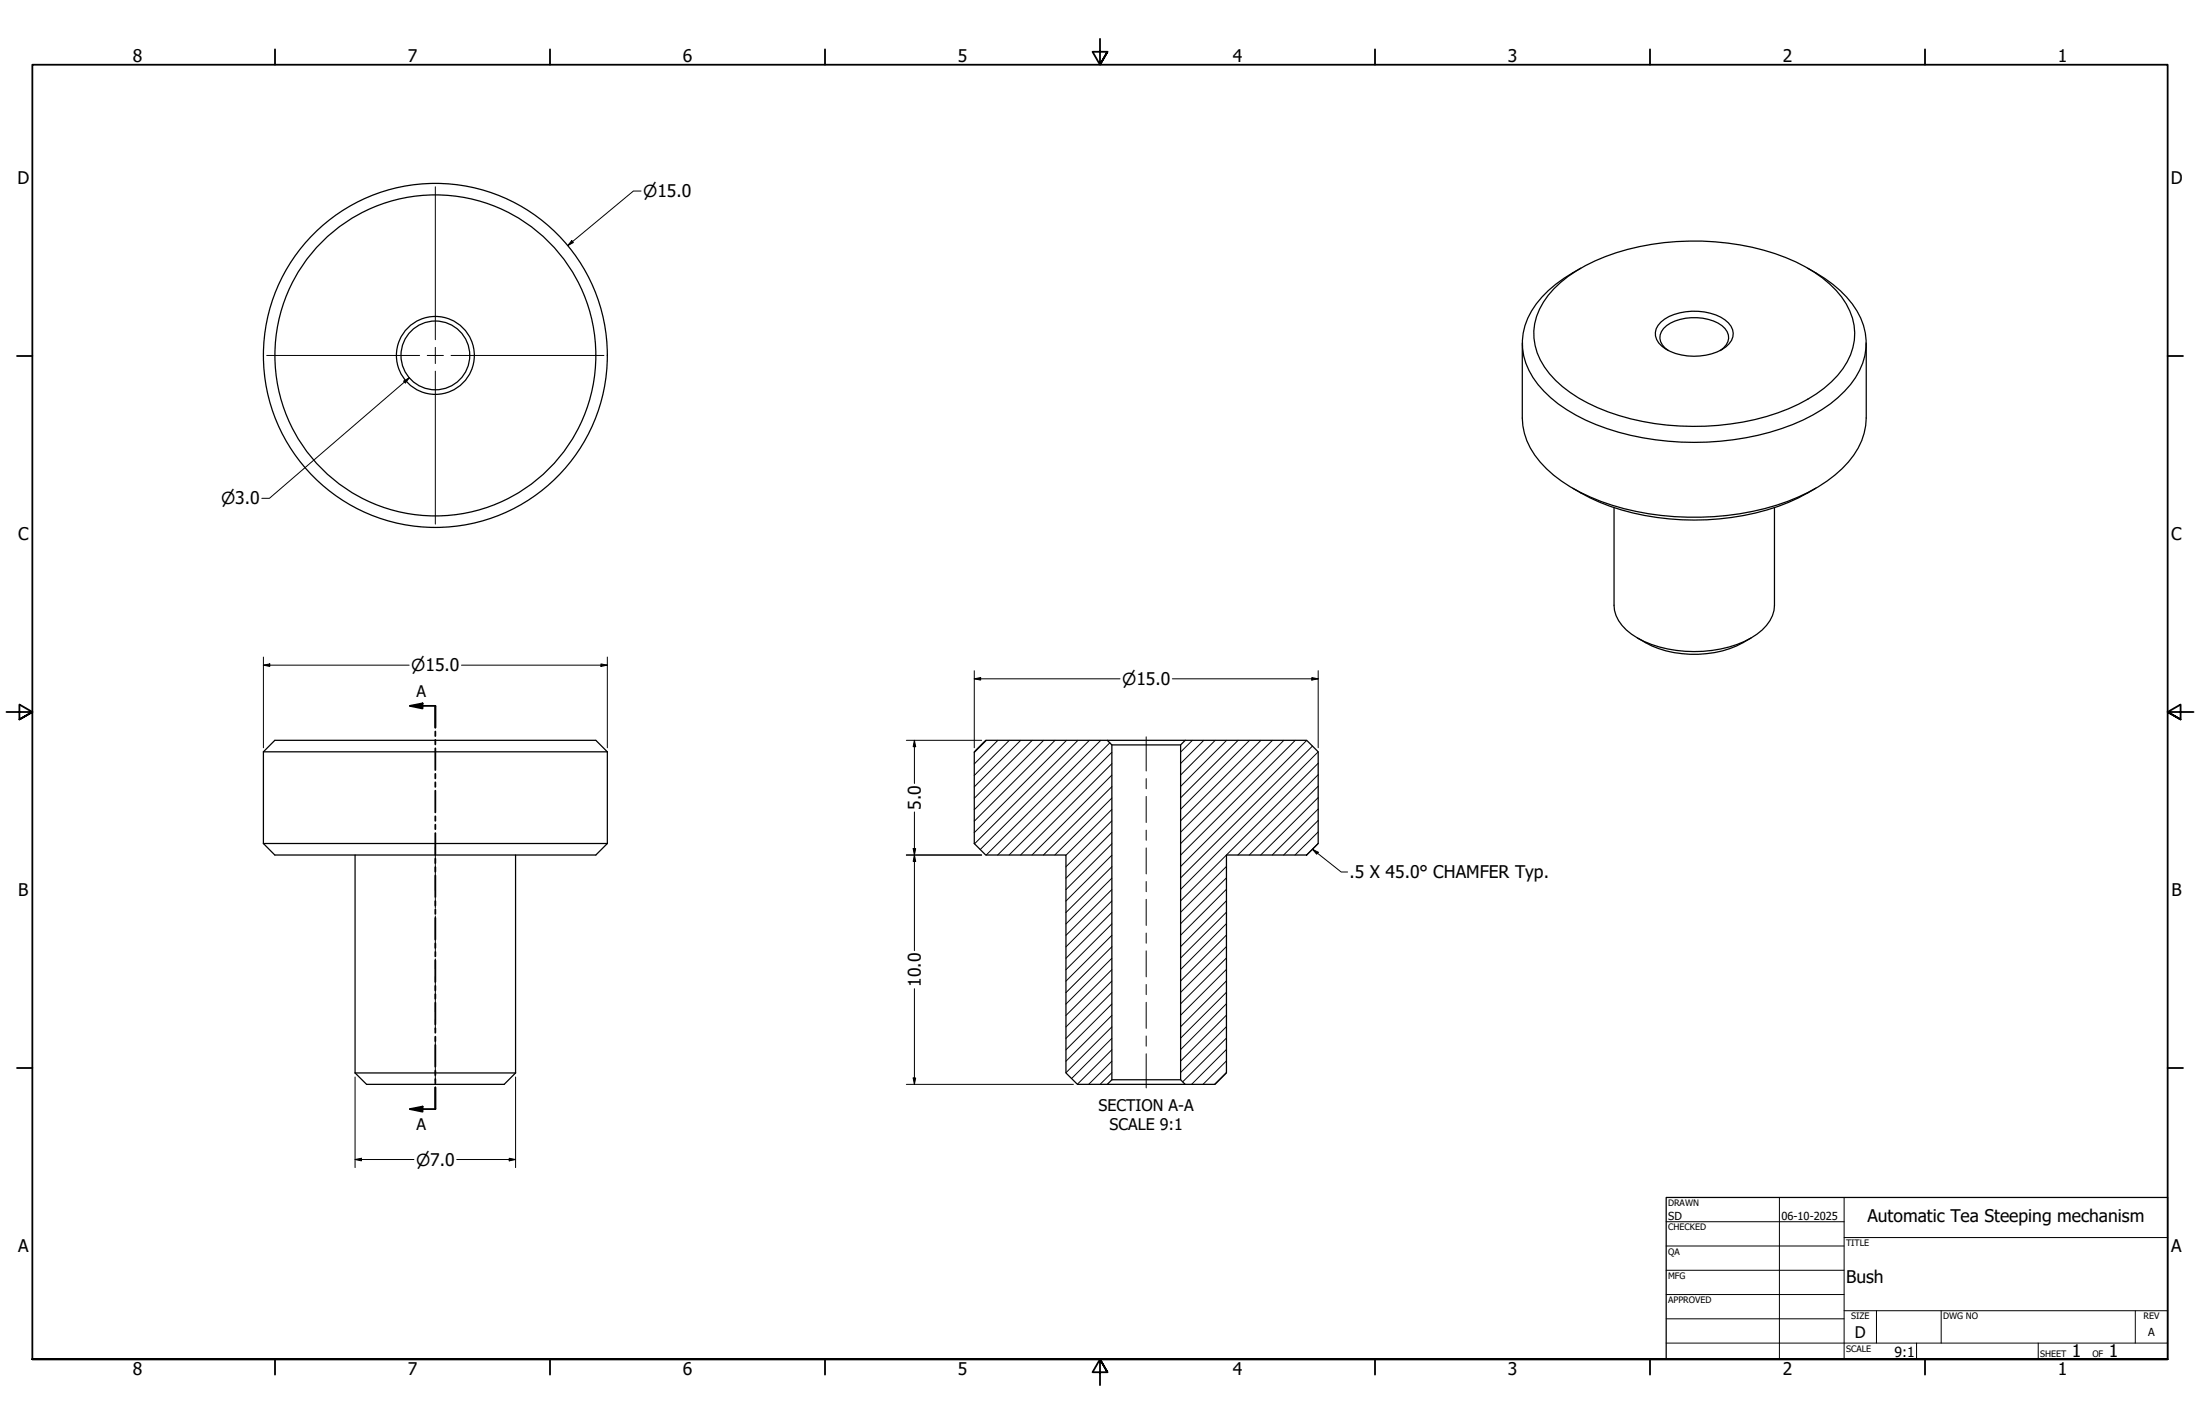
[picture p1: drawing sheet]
<svg xmlns="http://www.w3.org/2000/svg" width="864mm" height="559mm" viewBox="0 0 864 559" stroke-linecap="round" stroke-linejoin="round" font-family="sans-serif">
<!-- layer: Hatch (ANSI) -->
<g fill="none" stroke="#000" stroke-width=".39">
<path d="M387.2 290.5l-4.8 4.8M391.7 290.5l-9.3 9.3M396.2 290.5l-13.8 13.8M400.7 290.5l-18.3 18.3M405.2 290.5l-22.8 22.8M409.7 290.5l-27.3 27.2M414.2 290.5l-31.8 31.8M418.7 290.5l-36.3 36.2M423.2 290.5l-40.6 40.6M427.6 290.5l-42.8 42.9M432.1 290.5l-45 45M435.6 291.5l-44 44"/>
<path d="M436.5 299.7l-35.9 35.8M436.5 295.2l-40.4 40.3M468.1 290.5l-4.7 4.6M472.5 290.5l-9.1 9.1M477 290.5l-13.6 13.6M481.5 290.5l-18.1 18.1M486 290.5l-22.6 22.6M490.5 290.5l-27.1 27.1M495 290.5l-31.6 31.6M499.5 290.5l-36.1 36.1M504 290.5l-40.6 40.5M508.5 290.5l-45.1 45.1"/>
<path d="M512.9 290.5l-49.5 49.5M515.2 292.8l-51.8 51.7M517.5 295l-54.1 54M517.5 299.5l-54.1 54M436.5 317.6l-18.1 18M436.5 313.2l-22.4 22.3M436.5 308.7l-26.9 26.8M436.5 304.2l-31.4 31.3M517.5 317.5l-18.1 18M517.5 313l-22.6 22.5M517.5 308.5l-27.1 27M517.5 304l-31.6 31.5"/>
<path d="M436.5 335.6l-18.1 18M436.5 331.1l-18.1 18M436.5 326.6l-18.1 18M436.5 322.1l-18.1 18M517.5 330.9l-4.6 4.6M517.5 321.9l-13.6 13.6M517.5 326.5l-9.1 9M436.5 358.1l-18.1 18M436.5 353.6l-18.1 18M436.5 349.1l-18.1 18M436.5 344.6l-18.1 18M436.5 340.1l-18.1 18"/>
<path d="M481.4 358l-18 18M481.4 353.5l-18 18M481.4 349l-18 18M481.4 344.5l-18 18M481.4 340l-18 18M436.5 376l-18.1 18M436.5 371.5l-18.1 18M436.5 367l-18.1 18M436.5 362.5l-18.1 18M481.4 371.4l-18 18M481.4 366.9l-18 18.1M481.4 362.4l-18 18"/>
<path d="M481.4 375.9l-18 18M436.5 398.5l-18.1 18M436.5 394l-18.1 18M436.5 389.5l-18.1 18M436.5 385l-18.1 18M436.5 380.5l-18.1 18M481.4 398.4l-18 18M481.4 393.9l-18 18M481.4 389.4l-18 18M481.4 384.9l-18 18M481.4 380.4l-18 18M436.5 416.4l-9.1 9.1"/>
<path d="M436.5 411.9l-13.6 13.6M436.5 407.5l-15.8 15.7M436.5 402.9l-18.1 18.1M481.4 416.3l-9.2 9.2M481.4 411.8l-13.7 13.7M481.4 407.4l-17.1 17.1M481.4 402.9l-18 18M436.5 420.9l-4.7 4.6M481.4 420.8l-4.7 4.7"/>
</g>
<!-- layer: Visible (ANSI) -->
<g fill="none" stroke="#000" stroke-width=".49">
<path d="M610 113.3a62.3 62.3 0 0 1 29-15.4 102.2 102.2 0 0 1 66 4.9 41.6 41.6 0 0 1 21.1 19.2 22.8 22.8 0 0 1-4.8 25.4 59.3 59.3 0 0 1-27.8 16 102.9 102.9 0 0 1-66.4-3.4 44.1 44.1 0 0 1-22.4-18.7 22.5 22.5 0 0 1 3-25.4zM620.5 105.2a49.1 49.1 0 0 0-19.3 16.8 24.3 24.3 0 0 0 2.5 28.9 58.3 58.3 0 0 0 27.1 17.3 109.3 109.3 0 0 0 76.9-3.3 45.9 45.9 0 0 0 22.3-19.6 24.7 24.7 0 0 0-5.1-28.7 54.1 54.1 0 0 0-15.3-11.4M597.6 134.6v29.4a29.5 29.5 0 0 0 12.2 22.4 82 82 0 0 0 42.4 15.9 104.9 104.9 0 0 0 57.8-9.2 42.4 42.4 0 0 0 20.8-20.2l1.6-5.9 .2-3v-29.4M652 126.4a21.8 21.8 0 0 1 19.3-3.5 11.7 11.7 0 0 1 8.8 6.5 6.8 6.8 0 0 1-4.2 7.8 22.9 22.9 0 0 1-23.6-1.4 5.9 5.9 0 0 1-.3-9.4zM654.9 137.6a5.5 5.5 0 0 1-.7-9.8 20.3 20.3 0 0 1 21.7 0 5.5 5.5 0 0 1-.7 9.8M617.4 191.6a93 93 0 0 0 57.5 12 86.3 86.3 0 0 0 37.9-12M633.6 199.2v38.3a14.4 14.4 0 0 0 6.8 11.3 47 47 0 0 0 35.1 5.9 32.1 32.1 0 0 0 18-9.3 12.2 12.2 0 0 0 3.1-7.9v-38.3M642.8 250.4a41.9 41.9 0 0 0 44.6 0M103.4 295l4.5-4.5h126l4.5 4.5M103.4 295h135M103.4 295v36M238.4 295v36"/>
<path d="M386.9 290.5h47.8l1.8 1.8v131.4l-1.8 1.8h-11.8l-4.5-4.5v-85.5h-31.5l-4.5-4.5v-36zM434.7 290.5h30.5M436.5 292.3h26.9M463.4 292.3l1.8-1.8h47.7l4.6 4.5v36l-4.6 4.5h-31.5v85.5l-4.4 4.5h-11.8l-1.8-1.8zM103.4 331h135M103.4 331l4.5 4.5h126l4.5-4.5M139.4 335.5v85.5M202.4 335.5v85.5M139.4 421l4.5 4.5h54l4.5-4.5M139.4 421h63M434.7 425.5h30.5M436.5 423.7h26.9"/>
<circle cx="170.9" cy="139.5" r="67.5"/>
<circle cx="170.9" cy="139.5" r="63"/>
<circle cx="170.9" cy="139.5" r="15.3"/>
<circle cx="170.9" cy="139.5" r="13.5"/>
</g>
<!-- layer: Section Line (ANSI) -->
<g fill="none" stroke="#000" stroke-width=".71">
<path d="M160.9 277l5-1v2zM160.9 277h10v8.5M170.9 287.1v1.8M170.9 290.3v1.8M170.9 293.7v8.5M170.9 303.7v1.8M170.9 307v1.8M170.9 310.3v8.5M170.9 320.3v1.8M170.9 323.6v1.8M170.9 326.9v8.6M170.9 336.9v1.8"/>
<path d="M170.9 340.3v1.8M170.9 343.5v8.6M170.9 353.6v1.8M170.9 356.9v1.8M170.9 360.2v8.5M170.9 370.2v1.8M170.9 373.5v1.8M170.9 376.8v8.5M170.9 386.9v1.8M170.9 390.1v1.8M170.9 393.5v8.5M170.9 403.5v1.8"/>
<path d="M170.9 406.8v1.8M170.9 410.1v8.5M160.9 435.2l5-1v2zM170.9 420.1v1.8M170.9 423.4v1.8M170.9 426.7v8.5h-10"/>
</g>
<g fill="#000">
<path d="M160.9 277l5-1v2z" fill-rule="evenodd"/>
<path d="M160.9 435.2l5-1v2z" fill-rule="evenodd"/>
</g>
<!-- layer: Border (ANSI) -->
<g fill="none" stroke="#000" stroke-width=".71">
<path d="M107.9 19.4v6M215.9 19.4v6M323.8 19.4v6M431.8 15.2v10.2l-2.9-5.1h5.8l-2.9 5.1 2.9-5.1M539.8 19.4v6M647.7 19.4v6M755.6 19.4v6M6.7 139.7h6M850.9 139.7h6M2.5 279.4h10.2l-5.1-2.9v5.8l5.1-2.9-5.1 2.9M861.1 279.4h-10.2l5.1-2.9v5.8l-5.1-2.9 5.1 2.9M6.7 419.1h6"/>
<path d="M850.9 419.1h6M12.7 533.4v-508h838.2v508h-838.2h838.2M107.9 533.4v6M215.9 533.4v6M323.8 533.4v6M434.7 538.5l-2.9-5.1 2.9 5.1h-5.8l2.9-5.1v10.2M539.8 533.4v6M647.7 533.4v6M755.6 533.4v6"/>
</g>
<!-- layer: Title (ANSI) -->
<g fill="none" stroke="#000" stroke-width=".39">
<path d="M654 479.4h69.9M698.5 469.9v63.5M723.9 469.9v63.5M654 488.9h69.9M654 498.5h69.9M723.9 485.6h127M654 508h69.9M654 517.5h69.9M723.9 514.3h127M736.6 514.3v12.7M762 514.3v12.7M838.2 514.3v12.7"/>
<path d="M654 527h196.9M752.3 527v6.4M800.1 527v6.4"/>
</g>
<path d="M654 469.9h196.9v63.5h-196.9z" fill="none" stroke="#000" stroke-width=".49"/>
<!-- layer: Dimension (ANSI) -->
<g fill="none" stroke="#000" stroke-width=".39">
<path d="M251.6 75h-3l-25.8 21.4M224.4 94.4l.7 .8-2.3 1.2zM158.4 149.5l2.3-1.2-1.6 2zM160.7 148.3l-54.9 47.2h-3M103.4 257.8v35.6M238.4 257.8v35.6M103.4 261l2.5-.5v1zM103.4 261h57.2M181.2 261h57.2M235.9 260.5l2.5 .5-2.5 .5zM382.4 266.4l2.6-.5v1zM382.4 266.4h57.3"/>
<path d="M382.4 263.2v30.2M460.2 266.4h57.3M514.9 265.9l2.6 .5-2.6 .5zM517.5 263.2v30.2M355.8 290.5h29.5M359 290.5l.4 2.5h-.9zM359 290.5v16.9M359 318.6v54.5M355.8 335.5h29.5M358.5 333h.9l-.4 2.5zM359 335.5l.4 2.5h-.9zM359 388v37.5"/>
<path d="M139.4 422.6v35.6M202.4 422.6v35.6M355.8 425.5h65.6M358.5 423h.9l-.4 2.5zM139.4 455l2.5-.5v1zM139.4 455h23.1M179.3 455h23.1M199.9 454.5l2.5 .5-2.5 .5z"/>
</g>
<g fill="#000">
<path d="M224.4 94.4l.7 .8-2.3 1.2z" fill-rule="evenodd"/>
<path d="M158.4 149.5l2.3-1.2-1.6 2z" fill-rule="evenodd"/>
<path d="M103.4 261l2.5-.5v1z" fill-rule="evenodd"/>
<path d="M235.9 260.5l2.5 .5-2.5 .5z" fill-rule="evenodd"/>
<path d="M382.4 266.4l2.6-.5v1z" fill-rule="evenodd"/>
<path d="M514.9 265.9l2.6 .5-2.6 .5z" fill-rule="evenodd"/>
<path d="M359 290.5l.4 2.5h-.9z" fill-rule="evenodd"/>
<path d="M358.5 333h.9l-.4 2.5z" fill-rule="evenodd"/>
<path d="M359 335.5l.4 2.5h-.9z" fill-rule="evenodd"/>
<path d="M358.5 423h.9l-.4 2.5z" fill-rule="evenodd"/>
<path d="M139.4 455l2.5-.5v1z" fill-rule="evenodd"/>
<path d="M199.9 454.5l2.5 .5-2.5 .5z" fill-rule="evenodd"/>
</g>
<!-- layer: Centerline (ANSI) -->
<g fill="none" stroke="#000" stroke-width=".39">
<path d="M449.9 289.1v13.4M449.9 305.5v4M449.9 312.5v10.3M170.9 332.4v17M449.9 325.8v3.9M449.9 332.7v10.2M170.9 352.4v4M170.9 359.4v13.9M449.9 345.9v4M449.9 352.9v10.2M170.9 376.3v4M449.9 366.1v4"/>
<path d="M449.9 373.1v10.2M170.9 383.3v13.9M449.9 386.3v4M449.9 393.3v10.2M170.9 400.2v3.9M170.9 407.1v17.1M449.9 406.5v4M449.9 413.5v13.4"/>
</g>
<!-- layer: Center Mark (ANSI) -->
<path d="M170.9 73.3v60M104.7 139.5h60M167.7 139.5h6.4M170.9 136.3v6.4M177.1 139.5h60M170.9 145.7v60" fill="none" stroke="#000" stroke-width=".39"/>
<!-- layer: Symbol (ANSI) -->
<path d="M515.2 333.3l2.3 1.1-.6 .8zM515.2 333.3l11.3 8.9h2.5" fill="none" stroke="#000" stroke-width=".39"/>
<path d="M515.2 333.3l2.3 1.1-.6 .8z" fill-rule="evenodd" fill="#000"/>
<g font-size="6.8">
<text x="52.1" y="24.4">8</text>
<text x="160.1" y="24.4">7</text>
<text x="268" y="24.4">6</text>
<text x="376" y="24.4">5</text>
<text x="483.9" y="24.4">4</text>
<text x="591.9" y="24.4">3</text>
<text x="699.8" y="24.4">2</text>
<text x="807.8" y="24.4">1</text>
<text x="6.8" y="72.4">D</text>
<text x="852.1" y="72.4">D</text>
<text x="7.1" y="212.1">C</text>
<text x="852.3" y="212.1">C</text>
<text x="361.5" y="317.8" transform="rotate(-90 361.5 317.8)">5.0</text>
<text x="529.8" y="344.7">.5 X 45.0° CHAMFER Typ.</text>
<text x="7.2" y="351.8">B</text>
<text x="852.4" y="351.8">B</text>
<text x="361.5" y="387.2" transform="rotate(-90 361.5 387.2)">10.0</text>
<text x="733" y="479.7">Automatic Tea Steeping mechanism</text>
<text x="7.1" y="491.5">A</text>
<text x="852.3" y="491.5">A</text>
<text x="724.7" y="503.6">Bush</text>
<text x="813.3" y="532.6">1</text>
<text x="827.8" y="532.6">1</text>
<text x="52.1" y="539.4">8</text>
<text x="160.1" y="539.4">7</text>
<text x="268" y="539.4">6</text>
<text x="376" y="539.4">5</text>
<text x="483.9" y="539.4">4</text>
<text x="591.9" y="539.4">3</text>
<text x="699.8" y="539.4">2</text>
<text x="807.8" y="539.4">1</text>
</g>
<g font-size="6.5">
<text x="252.4" y="77.4">⌀15.0</text>
<text x="86.8" y="197.9">⌀3.0</text>
<text x="161.4" y="263.4">⌀15.0</text>
<text x="440.5" y="268.8">⌀15.0</text>
<text x="163.3" y="457.4">⌀7.0</text>
</g>
<g font-size="6.3">
<text x="163.5" y="273.5">A</text>
<text x="431.3" y="436">SECTION A-A</text>
<text x="163.5" y="443.3">A</text>
<text x="435.6" y="443.6">SCALE 9:1</text>
<text x="728.1" y="524.9">D</text>
</g>
<text font-size="5.5" x="743.7" y="532.6">9:1</text>
<g font-size="4.3">
<text x="654.8" y="478.6">SD</text>
<text x="699.3" y="478.6">06-10-2025</text>
<text x="843.2" y="524.2">A</text>
</g>
<g font-size="3.5">
<text x="654.8" y="473.2">DRAWN</text>
<text x="654.8" y="482.8">CHECKED</text>
<text x="724.7" y="488.9">TITLE</text>
<text x="654.8" y="492.3">QA</text>
<text x="654.8" y="501.8">MFG</text>
<text x="654.8" y="511.4">APPROVED</text>
<text x="726.7" y="517.7">SIZE</text>
<text x="762.8" y="517.7">DWG NO</text>
<text x="841.4" y="517.7">REV</text>
<text x="724.7" y="530.4">SCALE</text>
<text x="800.9" y="532.6">SHEET</text>
<text x="821.3" y="532.6">OF</text>
</g>
</svg>
